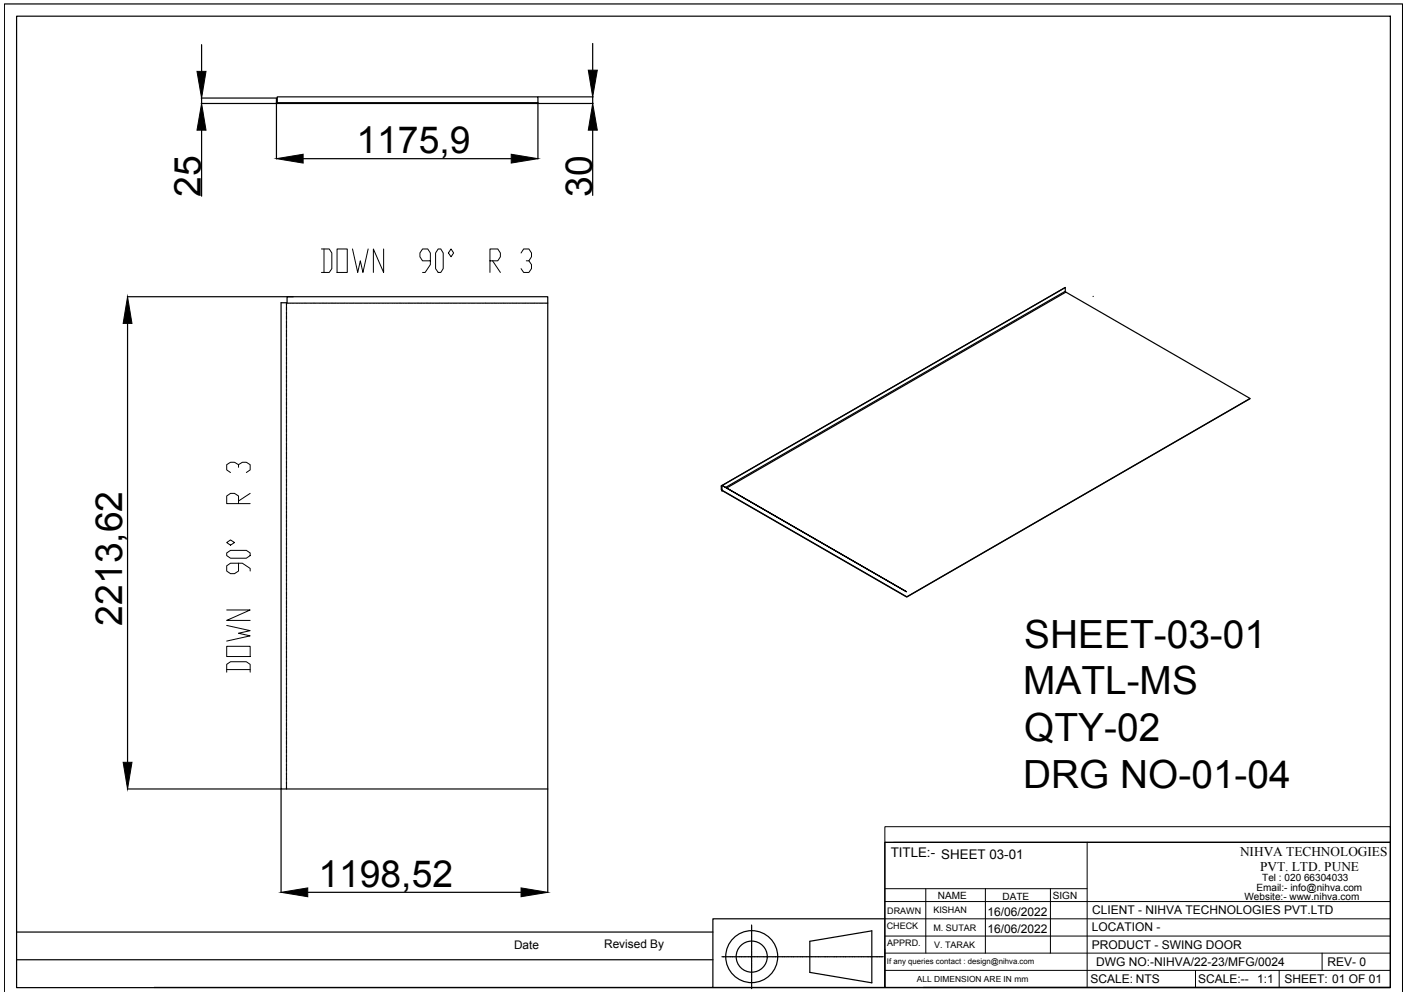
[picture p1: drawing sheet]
<svg xmlns="http://www.w3.org/2000/svg" width="297mm" height="210mm" viewBox="0 0 297 210" stroke-linecap="round" stroke-linejoin="round" font-family="sans-serif">
<!-- layer: 0 -->
<g fill="none" stroke="#000" stroke-width=".25">
<path d="M3.5 3.4h289.8v205h-289.8zM42.5 9.4v5.7M125 9.2v5.6M42.4 21.8h16.1M42.4 20.7h15.9M42.5 20.7v1.1M42.5 27.5v13.9M58.3 21.6l.2 .2M58.3 20.7l.1 1zM58.3 21.7v11.8M58.4 21.6l.1 .2M58.5 21.7v-1.3h55v1.3"/>
<path d="M58.5 21.7h55M58.5 21.7v.1M64 33.5h43.9M113.5 21.7v.1h-55M113.5 21.9v11.6M113.5 20.4h11.6M113.5 21.8h11.6M125 20.4v1.4M125 27.5v13.7M26.9 62.6h35M26.9 68.2v92.6M60.4 63.9v.6"/>
<path d="M60.4 64.6v.1M60.4 64.8v.6M60.4 65.5v.1M60.4 65.8v.6M60.4 66.5v.1M60.4 66.7v.6M60.4 67.4v.1M60.4 67.7v.6M60.4 68.4v.1M60.4 68.6v.6M60.4 69.3v.2M60.4 69.6v.6"/>
<path d="M60.4 70.3v.1M60.4 70.5v.6M60.4 71.2v.2M60.4 71.5v.6M60.4 72.2v.1M60.4 72.4v.7M60.4 73.1v.2M60.4 73.4v.6M60.4 74.1v.1M60.4 74.3v.7M60.4 75v.2M60.4 75.3v.6"/>
<path d="M60.4 76v.1M60.4 76.3v.6M60.4 76.9v.2M60.4 77.2v.6M60.4 77.9v.1M60.4 78.2v.6M60.4 78.9v.1M60.4 79.1v.6M60.4 79.8v.2M60.6 62.6h55v103.8h-56.3v-102.5h1.3zM60.6 64h.6M61.3 64h.1"/>
<path d="M61.5 64h.6M62.3 64h.1M62.5 64h.6M63.2 64h.1M63.4 64h.6M64.2 64h.1M64.4 64h.6M65.1 64h.1M65.3 64h.6M66.1 64h.1M66.3 64h.6M67 64h.1"/>
<path d="M67.3 64h.5M68 64h.1M68.2 64h.6M68.9 64h.1M69.2 64h.6M69.9 64h.1M70.1 64h.6M70.8 64h.1M71.1 64h.6M71.8 64h.1M72 64h.6M72.7 64h.1"/>
<path d="M73 64h.6M73.7 64h.1M73.9 64h.6M74.6 64h.1M74.9 64h.6M75.6 64h.1M75.8 64h.6M76.6 64h.1M76.8 64h.6M77.5 64h.1M77.8 64h.5M78.5 64h.1"/>
<path d="M78.7 64h.6M79.4 64h.1M79.7 64h.5M80.4 64h.1M80.6 64h.6M81.3 64h.1M81.6 64h.6M82.3 64h.1M82.5 64h.6M83.2 64h.1M83.5 64h.6M84.2 64h.1"/>
<path d="M84.4 64h.6M85.1 64h.1M85.4 64h.6M86.1 64h.1M86.3 64h.6M87 64h.2M87.3 64h.6M88 64h.1M88.2 64h.6M88.9 64h.2M89.2 64h.6M89.9 64h.1"/>
<path d="M90.1 64h.6M90.8 64h.2M91.1 64h.6M91.8 64h.1M92.1 64h.6M92.7 64h.2M93 64h.6M93.7 64h.1M94 64h.6M94.6 64h.2M94.9 64h.6M95.6 64h.1"/>
<path d="M95.9 64h.6M96.6 64h.1M96.8 64h.6M97.5 64h.1M97.8 64h.6M98.5 64h.1M98.7 64h.6M99.4 64h.2M99.7 64h.6M100.4 64h.1M100.6 64h.6M101.3 64h.2"/>
<path d="M101.6 64h.6M102.3 64h.1M102.5 64h.6M103.2 64h.2M103.5 64h.6M104.2 64h.1M104.4 64h.6M105.1 64h.2M105.4 64h.6M106.1 64h.1M106.3 64h.6M107 64h.2"/>
<path d="M107.3 64h.6M108 64h.1M108.2 64h.7M109 64h.1M109.2 64h.6M109.9 64h.2M110.2 64h.6M110.9 64h.1M111.1 64h.6M111.8 64h.2M112.1 64h.6M112.8 64h.1"/>
<path d="M113 64h.6M113.7 64h.2M114 64h.6M114.7 64h.1M114.9 64h.7M224.7 60.6v.9l-71.6 41.3M224.7 61.4l.1 .2M230.6 62.5v.1M60.4 80.1v.6M60.4 80.8v.1M60.4 81v.6M60.4 81.7v.2"/>
<path d="M60.4 82v.6M60.4 82.7v.1M60.4 82.9v.6M60.4 83.6v.2M60.4 83.9v.6M60.4 84.6v.1M60.4 84.8v.6M60.4 85.5v.2M60.4 85.8v.6M60.4 86.5v.1M60.4 86.7v.6M60.4 87.4v.2"/>
<path d="M60.4 87.7v.6M60.4 88.4v.1M60.4 88.6v.6M60.4 89.4v.1M60.4 89.6v.6M60.4 90.3v.2M60.4 90.5v.6M60.4 91.3v.1M60.4 91.5v.6M60.4 92.2v.2M60.4 92.4v.7M60.4 93.2v.1"/>
<path d="M60.4 93.4v.6M60.4 94.1v.2M60.4 94.3v.7M60.4 95.1v.1M60.4 95.3v.6M60.4 96v.2M60.4 96.3v.6M60.4 97v.1M60.4 97.2v.6M60.4 97.9v.2M60.4 98.2v.6M60.4 98.9v.1"/>
<path d="M60.4 99.1v.6M60.4 99.9v.1M263.7 84.1l-72.4 41.8M60.4 100.1v.6M60.4 100.8v.1M60.4 101v.6M60.4 101.8v.1M60.4 102v.6M60.4 102.7v.1M60.4 102.9v.6M60.4 103.7v.1M60.4 103.9v.6"/>
<path d="M60.4 104.6v.1M60.4 104.8v.6M60.4 105.6v.1M60.4 105.8v.6M60.4 106.5v.1M60.4 106.8v.5M60.4 107.5v.1M60.4 107.7v.6M60.4 108.4v.2M60.4 108.7v.5M60.4 109.4v.1M60.4 109.6v.6"/>
<path d="M60.4 110.3v.2M60.4 110.6v.6M60.4 111.3v.1M60.4 111.5v.6M60.4 112.3v.1M60.4 112.5v.6M60.4 113.2v.1M60.4 113.4v.6M60.4 114.2v.1M60.4 114.4v.6M60.4 115.1v.1M60.4 115.3v.6"/>
<path d="M60.4 116.1v.1M60.4 116.3v.6M60.4 117v.1M60.4 117.2v.6M60.4 118v.1M60.4 118.2v.6M60.4 118.9v.1M60.4 119.2v.5M60.4 119.9v.1M152.2 102.5v.8M152.2 102.5h.1M152.2 102.5l.1 .8"/>
<path d="M152.2 103.3l.1 .2M152.3 102.4v1l38.9 22.4M152.3 102.4l-.1 .1M152.3 102.5h-.1M152.3 103.5h.1M152.3 103.4v.1M152.3 103.5l38.9 22.4M152.4 102.4l72.3-41.8zM153.3 102.9l71.6-41.3 38.8 22.5-72.4 41.8M60.4 120.1v.6M60.4 120.8v.1M60.4 121.1v.6"/>
<path d="M60.4 121.8v.1M60.4 122v.6M60.4 122.8h.1M60.4 123v.6M60.4 123.7v.1M60.4 123.9v.6M60.4 124.7h.1M60.4 124.9v.6M60.4 125.6v.1M60.4 125.8v.6M60.4 126.6v.1M60.4 126.8v.6"/>
<path d="M60.4 127.5v.1M60.4 127.7v.6M60.4 128.5v.1M60.4 128.7v.6M60.4 129.4v.1M60.4 129.7v.5M60.4 130.4v.1M60.4 130.6v.6M60.4 131.3v.1M60.4 131.6v.6M60.4 132.3v.1M60.4 132.5v.6"/>
<path d="M60.4 133.2v.1M60.4 133.5v.6M60.4 134.2v.1M60.4 134.4v.6M60.4 135.1v.1M60.4 135.4v.6M60.4 136.1v.1M60.4 136.3v.6M60.4 137v.1M60.4 137.3v.6M60.4 138v.1M60.4 138.2v.6"/>
<path d="M60.4 139v.1M60.4 139.2v.6M60.4 139.9v.1M191.2 124.8l-38.9-22.4 38.9 22.4M60.4 140.2v.5M60.4 140.9v.1M60.4 141.1v.6M60.4 141.8v.1M60.4 142.1v.5M60.4 142.8v.1M60.4 143v.6M60.4 143.7v.1"/>
<path d="M60.4 144v.6M60.4 144.7v.1M60.4 144.9v.6M60.4 145.6v.1M60.4 145.9v.6M60.4 146.6v.1M60.4 146.8v.6M60.4 147.5v.1M60.4 147.8v.6M60.4 148.5v.1M60.4 148.7v.6M60.4 149.4v.1"/>
<path d="M60.4 149.7v.6M60.4 150.4v.1M60.4 150.6v.6M60.4 151.3v.2M60.4 151.6v.6M60.4 152.3v.1M60.4 152.5v.6M60.4 153.2v.2M60.4 153.5v.6M60.4 154.2v.1M60.4 154.5v.6M60.4 155.1v.2"/>
<path d="M60.4 155.4v.6M60.4 156.1v.1M60.4 156.4v.6M60.4 157v.2M60.4 157.3v.6M60.4 158v.1M60.4 158.3v.6M60.4 159v.1M60.4 159.2v.6M60.4 159.9v.1M26.9 166.4h32.4M59.3 166.5v21.8"/>
<path d="M60.4 160.2v.6M60.4 160.9v.1M60.4 161.1v.6M60.4 161.8v.2M60.4 162.1v.6M60.4 162.8v.1M60.4 163v.6M60.4 163.7v.2M60.4 164v.6M60.4 164.7v.1M60.4 164.9v.6M60.4 165.6v.2"/>
<path d="M60.4 165.9v.5M115.6 166.5v21.8M186.7 177.7h106.6v30.6h-106.6zM3.5 196.6h146.9M64.9 188.2h45M158.6 195.1v.2M158.6 195.4h.1M158.6 195.5v.4M158.6 196v1.2M158.6 197.3h.1M158.6 197.4v.4M158.6 197.9v.8"/>
<path d="M158.6 198.7v.4M158.6 199.2h.1M158.6 199.3v.4M158.6 199.8v.8M170.8 198.6l13.1-2.2v10.9l-13.1-2.2zM186.7 193.8h-36.3v14.5h-117.9M.9 209.2v-208.4h295v208.4M3.5 202.5h146.9M150.4 208.3h36.3M152.3 201.8h.7M153.1 201.8h.4M153.6 201.8h.1"/>
<path d="M153.7 201.8h1.2M155 201.8h.4M155.5 201.8h.1M155.6 201.8h1.2M156.9 201.8h.5M157.5 201.8h1.2M158.6 200.6v.4M158.6 201.1v.1M158.6 201.2v1.3M158.6 202.6v.3M158.6 203v.1M158.6 203.1v1.3"/>
<path d="M158.6 204.5v.5M158.6 205v1.3M158.6 206.4h.1M158.6 206.5v.4M158.6 207v.7M158.6 207.8v.4M158.6 208.3h.1M158.6 208.4v.2M158.8 201.8h.1M158.9 201.8h.4M159.4 201.8h.8M160.3 201.8h.3"/>
<path d="M160.7 201.8h.1M160.9 201.8h.3M161.3 201.8h.8M162.2 201.8h.3M162.6 201.8h.1M162.8 201.8h.3M163.2 201.8h.8M164.1 201.8h.4M164.5 201.8h.1M164.7 201.8h1.2M166 201.8h.5M166.6 201.8h1.2"/>
<path d="M167.9 201.8h.1M168 201.8h.4M168.5 201.8h1.2M169.8 201.8h.1M169.9 201.8h.4M170.4 201.8h.7M171.2 201.8h.4M171.7 201.8h.1M171.8 201.8h.4M172.3 201.8h.7M173.1 201.8h.4M173.6 201.8h.1"/>
<path d="M173.7 201.8h1.2M175 201.8h.4M175.5 201.8h.1M175.6 201.8h1.3M176.9 201.8h.1M177.1 201.8h.3M177.5 201.8h1.3M178.8 201.8h.1M179 201.8h.4M179.4 201.8h.8M180.3 201.8h.4M180.7 201.8h.1"/>
<path d="M180.9 201.8h.4M181.3 201.8h.8M182.2 201.8h.4M182.7 201.8h.1M182.8 201.8h1.2M184.1 201.8h.4M184.6 201.8h.1M184.7 201.8h1.2M186 201.8h.3M194.8 208.3h98.5"/>
<circle cx="158.6" cy="201.8" r="5.5"/>
<circle cx="158.6" cy="201.8" r="3.3"/>
</g>
<path d="M41.6 15.1h1.9l-1 5.6zM124.1 14.8h1.9l-1 5.6zM42.5 21.8l1 5.7h-1.9zM58.3 33.5l5.7-1v1.9zM107.9 32.5l5.6 1-5.6 .9zM125 21.8l1 5.7h-1.9zM26.9 62.6l.9 5.6h-1.8zM26 160.8h1.8l-.9 5.6zM59.3 188.2l5.6-.9v1.9zM109.9 187.3l5.7 .9-5.7 1z" fill="#000" stroke="#000" stroke-width=".21"/>
<g fill="none" stroke="#000" stroke-width=".21">
<path d="M186.7 174.4h106.6v3.3h-106.6zM186.7 177.7v30.6M188.5 177.7h104.8M229.3 177.7v30.6M186.7 197.5h106.6M186.7 193.8h106.6M186.7 190.2h106.6M186.7 187.5h42.6M195.3 187.5v13.6M207.9 187.5v13.6M221.6 187.5v13.6M186.7 201.1h106.6"/>
<path d="M186.7 204.7h106.6M252.2 204.7v3.6M269.9 204.7v3.6M278.9 201.1v3.6"/>
</g>
<g font-size="8.8">
<text x="66.7" y="58.6">DOWN 90° R 3</text>
<text x="53.6" y="142.9" transform="rotate(-90 53.6 142.9)">DOWN 90° R 3</text>
</g>
<g font-size="8.2">
<text x="216.1" y="136.6">SHEET-03-01</text>
<text x="215.8" y="146.5">MATL-MS</text>
<text x="216.1" y="156.4">QTY-02</text>
<text x="215.8" y="166.2">DRG NO-01-04</text>
</g>
<g font-size="7.9">
<text x="75.2" y="32.3">1175,9</text>
<text x="42.4" y="41.6" transform="rotate(-90 42.4 41.6)">25</text>
<text x="124.9" y="41.5" transform="rotate(-90 124.9 41.5)">30</text>
<text x="25.8" y="132" transform="rotate(-90 25.8 132)">2213,62</text>
<text x="67.2" y="187.1">1198,52</text>
</g>
<g font-size="2.8">
<text x="187.9" y="180.7">TITLE:- SHEET 03-01</text>
<text x="261.6" y="180.6">NIHVA TECHNOLOGIES</text>
<text x="265.8" y="183.8">PVT. LTD. PUNE</text>
</g>
<g font-size="2.5">
<text x="208.3" y="193.2">16/06/2022</text>
<text x="208.4" y="196.8">16/06/2022</text>
<text x="230.3" y="196.5">LOCATION -</text>
<text x="230.4" y="192.9">CLIENT - NIHVA TECHNOLOGIES PVT.LTD</text>
<text x="108.4" y="200.1">Date</text>
<text x="127.5" y="199.9">Revised By</text>
<text x="230.3" y="200.1">PRODUCT - SWING DOOR</text>
<text x="231.2" y="203.8">DWG NO:-NIHVA/22-23/MFG/0024</text>
<text x="280.1" y="203.7">REV- 0</text>
<text x="230" y="207.4">SCALE: NTS</text>
<text x="252.8" y="207.4">SCALE:--</text>
<text x="265.2" y="207.4">1:1</text>
<text x="271" y="207.4">SHEET: 01 OF 01</text>
</g>
<g font-size="2.1">
<text x="266.3" y="185.9">Tel : 020 66304033</text>
<text x="197.9" y="189.7">NAME</text>
<text x="211.5" y="189.8">DATE</text>
<text x="222.1" y="189.6">SIGN</text>
<text x="262.5" y="189.9">Website:- www.nihva.com</text>
<text x="265.1" y="188">Email:- info@nihva.com</text>
</g>
<g font-size="1.9">
<text x="187.1" y="196">CHECK</text>
<text x="187.2" y="192.8">DRAWN</text>
<text x="196.9" y="192.7">KISHAN</text>
<text x="196.9" y="196.3">M. SUTAR</text>
<text x="187.2" y="199.6">APPRD.</text>
<text x="197" y="199.9">V. TARAK</text>
</g>
<text font-size="1.8" x="193.4" y="207.1">ALL DIMENSION ARE IN mm</text>
<text font-size="1.6" x="187.1" y="203.4">If any queries contact : design@nihva.com</text>
</svg>
